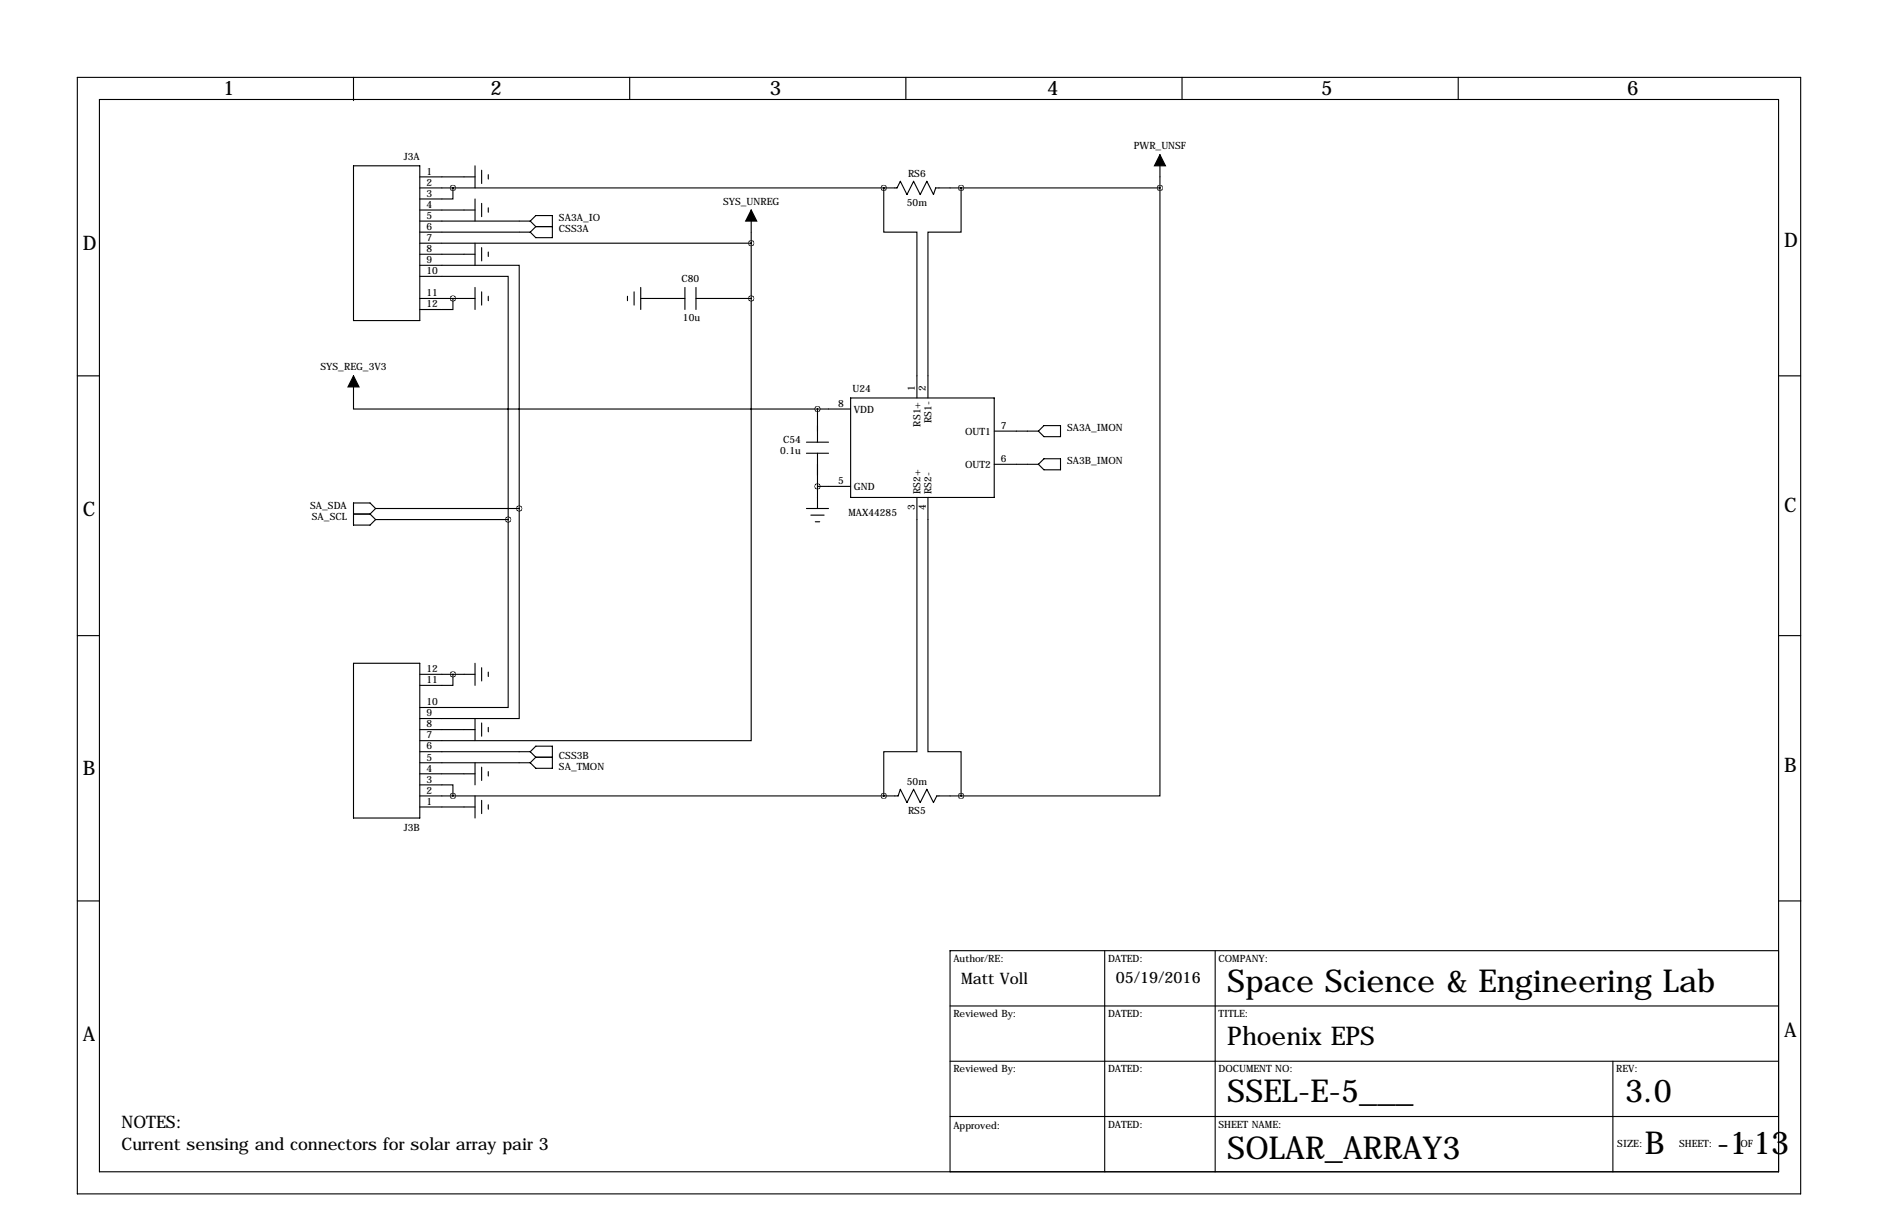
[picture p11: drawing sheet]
<svg xmlns="http://www.w3.org/2000/svg" width="432mm" height="279mm" viewBox="0 0 432 279" stroke-linecap="round" stroke-linejoin="round" font-family="sans-serif">
<g fill="none" stroke="#000" stroke-width=".25">
<path d="M17.8 17.8h396.2v256.5h-396.2zM81.3 17.8v5.3M144.8 17.8v5.1M208.3 17.8v5.1M271.8 17.8v5.1M335.3 17.8v5.1M22.9 22.9h386v246.3h-386zM81.3 38.1h15.2v35.6h-15.2zM109.2 38.1v5.1M110.7 39.1v3.1M266.7 35.6v7.6M96.5 40.6h12.7"/>
<path d="M96.5 43.2h109.7l.8-1.5 1.5 3 1.6-3 1.5 3 1.5-3 1.5 3 .5-1.5h51.6M96.5 48.3h12.7M96.5 50.8h25.4M96.5 53.3h25.4M96.5 55.9h76.2M96.5 58.4h12.7M104.1 43.2v2.5h-7.6M109.2 45.7v5.1M109.2 55.9v5.1M110.7 46.7v3.1M110.7 56.9v3M112.3 40.1v1"/>
<path d="M112.3 47.8v1M112.3 57.9v1M121.9 50.8l1.3-1.3h3.8v5.1h-3.8l-1.3-1.3M121.9 50.8l1.3 1.3M123.2 52.1h3.8M123.2 52.1l-1.3 1.2M172.7 48.3v20.3M203.2 43.2v10.1h7.6v38.1M203.2 43.2h.1M221 43.2v10.1h-7.6v38.1M266.7 43.2v139.7h-45.7M96.5 61h22.9v55.8"/>
<path d="M96.5 63.5h20.3v55.9M96.5 68.6h12.7M104.1 68.6v2.5h-7.6M109.2 66v5.1M110.7 67.1v3M112.3 68.1v1M144.3 68.1v1M145.8 67.1v3M147.3 68.6h10.2M147.3 66v5.1M157.5 66v5.1M160 68.6h12.7"/>
<path d="M160 66v5.1M172.7 68.6v101.6h-76.2M17.8 86.4h5.1M81.3 86.4v7.6h106.7M188 94h7.6M188 94v7.6M195.6 91.4h33v22.9h-33zM228.6 99.1h10.2M238.8 99.1l1.2-1.3h3.8v2.5h-3.8zM408.9 86.4h5.1M81.3 118.1h3.8M85.1 118.1l1.3 1.3"/>
<path d="M86.4 116.8l-1.3-1.2h-3.8v5.1h3.8l1.3-1.3M86.4 116.8h33M86.4 116.8l-1.3 1.3M86.4 119.4h30.4M116.8 119.4v43.2h-20.3M119.4 116.8v48.3h-22.9M185.4 101.6h5.1M185.4 104.1h5.1M185.4 116.8h5.1M186.4 118.4h3.1M187.5 119.9h1M188 111.8h7.6"/>
<path d="M188 104.1v12.7M210.8 114.3v58.4h-7.6v10.2M213.4 114.3v58.4h7.6v10.2M228.6 106.7h10.2M238.8 106.7l1.2-1.3h3.8v2.5h-3.8zM17.8 146h5.1M81.3 152.4h15.2v35.6h-15.2zM96.5 154.9h12.7M104.1 154.9v2.6h-7.6M109.2 152.4v5.1M110.7 153.4v3.1M112.3 154.4v1"/>
<path d="M408.9 146h5.1M96.5 177.8h12.7M96.5 175.3h25.4M96.5 172.7h25.4M96.5 167.6h12.7M109.2 165.1v5.1M109.2 175.3v5M110.7 166.1v3.1M110.7 176.3v3M112.3 167.1v1M112.3 177.3v1M121.9 172.7l1.3-1.3h3.8v5.1h-3.8l-1.3-1.2"/>
<path d="M121.9 172.7l1.3 1.3M123.2 174h3.8M123.2 174l-1.3 1.3M96.5 180.3h7.6v2.6M96.5 185.4h12.7M96.5 182.9h110l.5-1.5 1.5 3 1.6-3 1.5 3 1.5-3 1.5 3 .8-1.5h5.6M109.2 182.9v5.1M110.7 183.9v3M112.3 184.9v1M203.2 182.9h.1M17.8 207h5.1M254 218.4v50.8"/>
<path d="M279.4 218.4v50.8M408.9 207h5.2M408.9 218.4h-190.5v50.8M218.4 231.1h190.5M218.4 256.5h190.5M218.4 243.8h190.5M370.8 243.8v25.4"/>
</g>
<path d="M266.7 35.6l1.3 2.5h-2.6zM172.7 48.3l1.3 2.5h-2.6zM81.3 86.4l1.2 2.5h-2.5z" fill="#000" stroke="#000" stroke-width=".25"/>
<path d="M104.1 154.9a.05 .05 0 0 0 .1 0 .05 .05 0 0 0-.1 0zM104.1 182.9a.05 .05 0 0 0 .1 0 .05 .05 0 0 0-.1 0zM104.1 68.6a.05 .05 0 0 0 .1 0 .05 .05 0 0 0-.1 0zM104.1 43.2a.05 .05 0 0 0 .1 0 .05 .05 0 0 0-.1 0zM187.9 94a.05 .05 0 0 0 .1 0 .05 .05 0 0 0-.1 0zM187.9 111.8a.05 .05 0 0 0 .1 0 .05 .05 0 0 0-.1 0zM116.8 119.4a.05 .05 0 0 0 .1 0 .05 .05 0 0 0-.1 0zM119.3 116.8a.05 .05 0 0 0 .1 0 .05 .05 0 0 0-.1 0zM220.9 43.2a.05 .05 0 0 0 .1 0 .05 .05 0 0 0-.1 0zM220.9 182.9a.05 .05 0 0 0 .1 0 .05 .05 0 0 0-.1 0zM172.7 55.9a.05 .05 0 0 0 .1 0 .05 .05 0 0 0-.1 0zM172.7 68.6a.05 .05 0 0 0 .1 0 .05 .05 0 0 0-.1 0z" fill="#000" stroke="#000" stroke-width="1.3"/>
<g font-size="7.3">
<text x="282.2" y="227.8">Space Science &amp; Engineering Lab</text>
<text x="282.2" y="253.2">SSEL-E-5___</text>
<text x="373.6" y="253.2">3.0</text>
<text x="282.2" y="266.2">SOLAR_ARRAY3</text>
<text x="378.2" y="265.2">B</text>
<text x="394.7" y="265.2">-1</text>
<text x="403.1" y="265.2">13</text>
</g>
<text font-size="5.9" x="282.2" y="240.1">Phoenix EPS</text>
<g font-size="4.6">
<text x="51.3" y="21.9">1</text>
<text x="112.8" y="21.9">2</text>
<text x="177" y="21.9">3</text>
<text x="240.8" y="21.9">4</text>
<text x="303.8" y="21.9">5</text>
<text x="374.1" y="21.9">6</text>
<text x="19" y="57.5">D</text>
<text x="410.2" y="56.7">D</text>
<text x="19" y="118.5">C</text>
<text x="410.2" y="117.7">C</text>
<text x="19" y="178.1">B</text>
<text x="410.2" y="177.4">B</text>
<text x="19" y="239.1">A</text>
<text x="410.2" y="238.3">A</text>
</g>
<g font-size="4">
<text x="27.9" y="259.1">NOTES:</text>
<text x="27.9" y="264.2">Current sensing and connectors for solar array pair 3</text>
</g>
<g font-size="3.6">
<text x="221" y="226.1">Matt Voll</text>
<text x="256.5" y="225.8">05/19/2016</text>
</g>
<g font-size="2.3">
<text x="260.7" y="34.3">PWR_UNSF</text>
<text x="92.8" y="36.8">J3A</text>
<text x="98" y="40.1">1</text>
<text x="208.8" y="40.6">RS6</text>
<text x="98" y="42.7">2</text>
<text x="98" y="45.2">3</text>
<text x="98" y="47.8">4</text>
<text x="166.3" y="47">SYS_UNREG</text>
<text x="208.5" y="47.3">50m</text>
<text x="98" y="50.3">5</text>
<text x="98" y="52.8">6</text>
<text x="128.5" y="53.3">CSS3A</text>
<text x="128.5" y="50.8">SA3A_IO</text>
<text x="98" y="55.4">7</text>
<text x="98" y="57.9">8</text>
<text x="98" y="60.5">9</text>
<text x="98" y="63">10</text>
<text x="156.7" y="64.8">C80</text>
<text x="98" y="68.1">11</text>
<text x="98" y="70.6">12</text>
<text x="157" y="73.7">10u</text>
<text x="73.7" y="85.1">SYS_REG_3V3</text>
<text x="210.3" y="89.9" transform="rotate(-90 210.3 89.9)">1</text>
<text x="212.9" y="89.9" transform="rotate(-90 212.9 89.9)">2</text>
<text x="192.7" y="93.5">8</text>
<text x="196" y="90.2">U24</text>
<text x="196.3" y="94.8">VDD</text>
<text x="180.1" y="101.9">C54</text>
<text x="211.6" y="98" transform="rotate(-90 211.6 98)">RS1+</text>
<text x="214.2" y="97.2" transform="rotate(-90 214.2 97.2)">RS1-</text>
<text x="221.9" y="99.9">OUT1</text>
<text x="230.1" y="98.6">7</text>
<text x="245.4" y="99.1">SA3A_IMON</text>
<text x="179.4" y="104.2">0.1u</text>
<text x="221.9" y="107.5">OUT2</text>
<text x="230.1" y="106.2">6</text>
<text x="245.4" y="106.7">SA3B_IMON</text>
<text x="192.7" y="111.3">5</text>
<text x="196.3" y="112.6">GND</text>
<text x="211.6" y="113.5" transform="rotate(-90 211.6 113.5)">RS2+</text>
<text x="214.2" y="113.5" transform="rotate(-90 214.2 113.5)">RS2-</text>
<text x="71.3" y="116.8">SA_SDA</text>
<text x="71.7" y="119.4">SA_SCL</text>
<text x="195.1" y="118.5">MAX44285</text>
<text x="210.3" y="117.1" transform="rotate(-90 210.3 117.1)">3</text>
<text x="212.9" y="117.1" transform="rotate(-90 212.9 117.1)">4</text>
<text x="98" y="154.4">12</text>
<text x="98" y="157">11</text>
<text x="98" y="167.1">8</text>
<text x="98" y="164.6">9</text>
<text x="98" y="162.1">10</text>
<text x="98" y="172.2">6</text>
<text x="98" y="169.7">7</text>
<text x="98" y="179.8">3</text>
<text x="98" y="177.3">4</text>
<text x="98" y="174.8">5</text>
<text x="128.5" y="174.3">CSS3B</text>
<text x="128.5" y="176.9">SA_TMON</text>
<text x="98" y="184.9">1</text>
<text x="98" y="182.4">2</text>
<text x="208.5" y="180.3">50m</text>
<text x="92.8" y="190.8">J3B</text>
<text x="208.8" y="187">RS5</text>
<text x="219.2" y="221">Author/RE:</text>
<text x="254.8" y="221">DATED:</text>
<text x="280.2" y="221">COMPANY:</text>
<text x="219.2" y="233.7">Reviewed By:</text>
<text x="254.8" y="233.7">DATED:</text>
<text x="280.2" y="233.7">TITLE:</text>
<text x="219.2" y="246.4">Reviewed By:</text>
<text x="254.8" y="246.4">DATED:</text>
<text x="280.2" y="246.4">DOCUMENT NO:</text>
<text x="371.6" y="246.4">REV:</text>
<text x="219.2" y="259.3">Approved:</text>
<text x="254.8" y="259.1">DATED:</text>
<text x="280.2" y="259.1">SHEET NAME:</text>
<text x="371.9" y="263.7">SIZE:</text>
<text x="386.1" y="263.7">SHEET:</text>
<text x="400.2" y="263.7">OF</text>
</g>
</svg>
